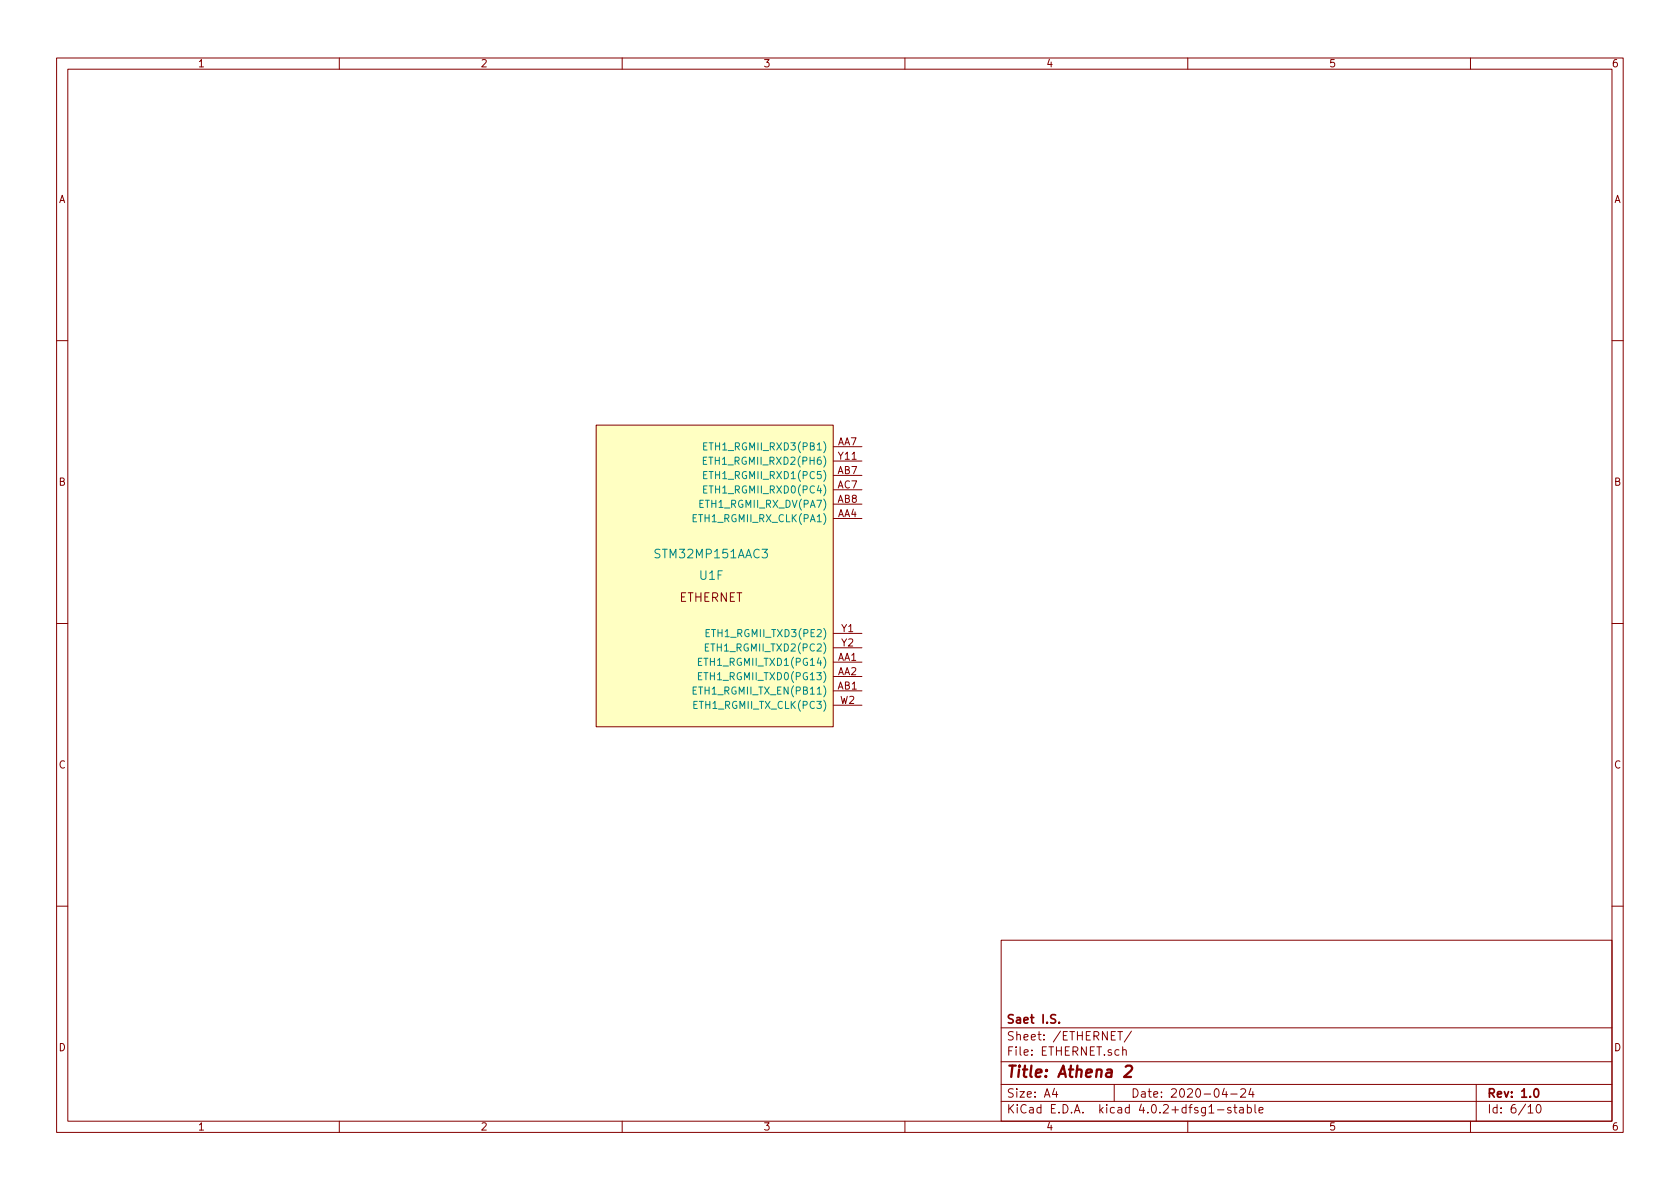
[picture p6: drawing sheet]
<svg xmlns="http://www.w3.org/2000/svg" width="297mm" height="210mm" viewBox="0 0 297 210" stroke-linecap="round" stroke-linejoin="round" font-family="sans-serif">
<g fill="none" stroke="#840000" stroke-width=".18">
<path d="M10 10.3h277v189.9h-277zM12 12.2h273v186.1h-273zM60 10.3v1.9M110 10.3v1.9M160 10.3v1.9M210 10.3v1.9M260 10.3v1.9M10 60.2h2M105.4 75.2h41.9v53.3h-41.9zM147.3 79h5.1M285 60.2h2M147.3 81.5h5.1"/>
<path d="M147.3 91.7h5.1M147.3 84.1h5.1M147.3 86.6h5.1M147.3 89.1h5.1M10 110.3h2M147.3 112h5.1M147.3 114.5h5.1M147.3 117.1h5.1M147.3 119.6h5.1M285 110.3h2M147.3 124.7h5.1M147.3 122.2h5.1"/>
<path d="M10 160.2h2M177 166.3h108v32h-108zM285 160.2h2M60 198.3v1.9M110 198.3v1.9M160 198.3v1.9M177 194.8h108M177 191.8h108M177 187.8h108M177 181.8h108M186.4 192.5l-.3 1h.9M186.8 193v1"/>
<path d="M197 191.8v3M197.6 182.4h.9M198 182.4v1.5M198.5 185.7l.2-.1 .4 .1v.9M198.5 185.1v1.5M200.1 182.3l-1.3 2M210 198.3v1.9M215.3 196.3h1.1M216.5 192.5l-.4 1h.9M217.6 193.5h1.1M217.6 195.9a.37 .37 0 0 0-.6 .1l.1 .3 .5 .1 .1 .1-.2 .3-.5-.1M218.1 195.8h.6"/>
<path d="M218.3 195.3v1.3l.4 .2M219.2 195.9h.6v.9M219.4 192.7l.2-.2h.4l.2 .5-.9 1h.9M219.8 196.2l-.4 .1-.3 .2 .3 .3 .4-.1M220.5 195.9l.5-.1 .3 .3-.2 .6h-.6M220.5 195.3v1.5M221.2 192.5l-.4 1h.9M221.5 193v1M221.9 195.3v1.3l.2 .2M222.6 196.3l.7-.1v-.3l-.5-.1-.2 .2 .1 .7h.6M260 198.3v1.9M261 191.8v6.5"/>
<path d="M270.2 195.8l.4-.5v1.5M270.2 196.8h.8M271.8 195.5l.2-.2a.81 .81 0 0 1 .5 .6 .81 .81 0 0 1-.2 .8l-.2 .1a.79 .79 0 0 1-.3-1.3z"/>
</g>
<path d="M187.3 180.8v.1M271.3 192.7l.3-.2a.81 .81 0 0 1 .5 .6 .81 .81 0 0 1-.2 .8l-.2 .1a.79 .79 0 0 1-.4-1.3z" fill="none" stroke="#840000" stroke-width=".3"/>
<path d="M199 188.6l.3-.2h.5l.2 .1 .2 .5-.2 .3-1.3 1.1h1.3" fill="none" stroke="#840000" stroke-width=".41"/>
<path d="M105.4 75.2h41.9v53.3h-41.9z" fill="#ffffc2" stroke="#ffffc2" stroke-width=".18"/>
<g fill="none" stroke="#008484" stroke-width=".18">
<path d="M124.4 78.9h.4M125 78.3h-.6v1.3h.6M124.4 81.4h.4M124.4 84h.4M124.4 86.5h.4M125 80.8h-.6v1.3h.6M125 83.4h-.6v1.3h.6M125 85.9h-.6v1.3h.6M123.5 117h.4M123.5 119.5h.4M124.1 116.4h-.6v1.3h.6M124.1 118.9h-.6v1.3h.6"/>
<path d="M124.7 114.4h.4M124.8 111.9h.5M125.3 113.9h-.6v1.2h.6M125.5 111.3h-.7v1.3h.7M122.6 122.1h.4M122.7 124.6h.4M123.2 121.5h-.6v1.3h.6M123.3 124h-.6v1.3h.6"/>
</g>
<text font-size="2.8" fill="#840000" x="178" y="190.5">Title: Athena 2</text>
<g font-size="2.1" fill="#008484">
<text x="116.1" y="98.7">STM32MP151AAC3</text>
<text x="123.7" y="102.5">U1F</text>
</g>
<g font-size="2.1" fill="#840000">
<text x="120" y="106.4">ETHERNET</text>
<text x="178" y="184">Sheet: /ETHERNET/</text>
<text x="178" y="181">Saet I.S.</text>
<text x="178" y="186.7">File: ETHERNET.sch</text>
<text x="178" y="196.9">KiCad E.D.A. kicad 4.0.2+dfsg1-stable</text>
<text x="178" y="194.1">Size: A4</text>
<text x="200" y="194.1">Date: 2020-04-24</text>
<text x="263" y="194.1">Rev: 1.0</text>
<text x="263" y="196.9">Id: 6/10</text>
</g>
<g font-size="1.8" fill="#840000">
<text x="35" y="11.9">1</text>
<text x="85" y="11.9">2</text>
<text x="135" y="11.9">3</text>
<text x="185" y="11.9">4</text>
<text x="235" y="11.9">5</text>
<text x="285" y="11.9">6</text>
<text x="10.4" y="35.9">A</text>
<text x="285.4" y="35.9">A</text>
<text x="148.1" y="78.7">AA7</text>
<text x="148.1" y="83.8">AB7</text>
<text x="148.3" y="81.3">Y11</text>
<text x="10.4" y="85.9">B</text>
<text x="148.1" y="86.4">AC7</text>
<text x="148.1" y="88.9">AB8</text>
<text x="285.4" y="85.9">B</text>
<text x="148.1" y="91.4">AA4</text>
<text x="148.8" y="111.8">Y1</text>
<text x="148.1" y="116.8">AA1</text>
<text x="148.1" y="119.4">AA2</text>
<text x="148.8" y="114.3">Y2</text>
<text x="148.1" y="121.9">AB1</text>
<text x="148.5" y="124.5">W2</text>
<text x="10.4" y="135.9">C</text>
<text x="285.4" y="135.9">C</text>
<text x="10.4" y="185.9">D</text>
<text x="285.4" y="185.9">D</text>
<text x="35" y="199.9">1</text>
<text x="85" y="199.9">2</text>
<text x="135" y="199.9">3</text>
<text x="185" y="199.9">4</text>
<text x="235" y="199.9">5</text>
<text x="285" y="199.9">6</text>
</g>
<g font-size="1.8" fill="#008484">
<text x="125.4" y="82.2">ETH1_RGMII_RXD2(PH6)</text>
<text x="125.4" y="79.6">ETH1_RGMII_RXD3(PB1)</text>
<text x="124.2" y="89.8">ETH1_RGMII_RX_DV(PA7)</text>
<text x="125.4" y="84.7">ETH1_RGMII_RXD1(PC5)</text>
<text x="125.4" y="87.2">ETH1_RGMII_RXD0(PC4)</text>
<text x="123" y="92.3">ETH1_RGMII_RX_CLK(PA1)</text>
<text x="125.7" y="112.6">ETH1_RGMII_TXD3(PE2)</text>
<text x="124.5" y="117.7">ETH1_RGMII_TXD1(PG14)</text>
<text x="125.6" y="115.2">ETH1_RGMII_TXD2(PC2)</text>
<text x="123.2" y="125.3">ETH1_RGMII_TX_CLK(PC3)</text>
<text x="123.4" y="122.8">ETH1_RGMII_TX_EN(PB11)</text>
<text x="124.5" y="120.3">ETH1_RGMII_TXD0(PG13)</text>
</g>
</svg>
